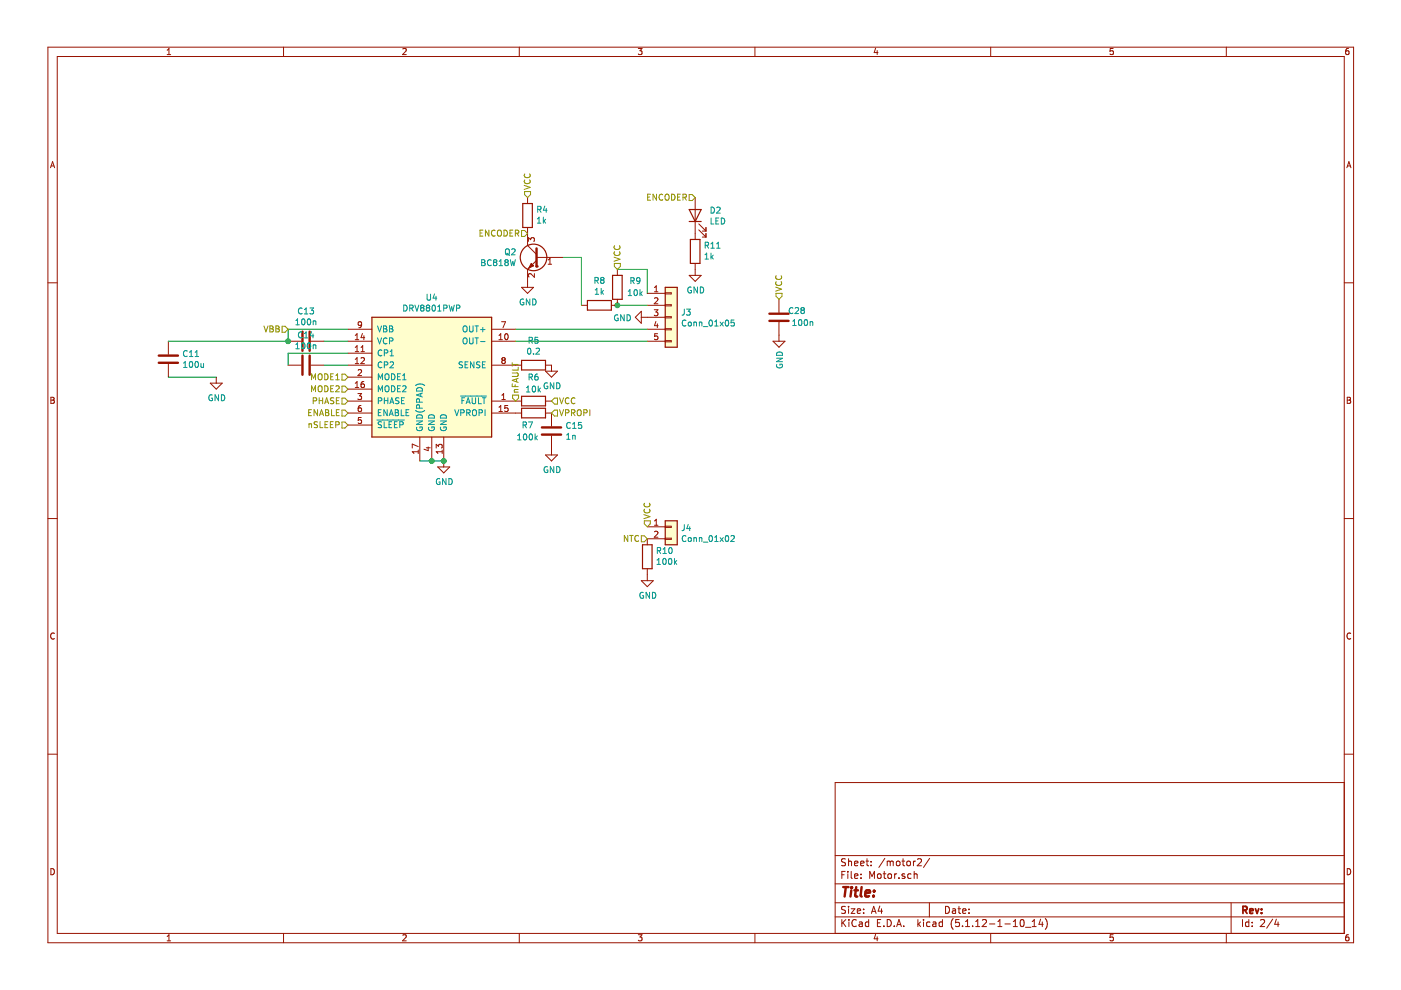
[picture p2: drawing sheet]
EESchema Schematic File Version 4
EELAYER 30 0
EELAYER END
$Descr A4 11693 8268
encoding utf-8
Sheet 4 4
Title ""
Date ""
Rev ""
Comp ""
Comment1 ""
Comment2 ""
Comment3 ""
Comment4 ""
$EndDescr
$Comp
L Driver_Motor:DRV8801PWP U?
U 1 1
P 3600 3150
AR Path="/60577D00" Ref="U?"  Part="1" 
AR Path="/60571771/60577D00" Ref="U6"  Part="1" 
AR Path="/6057B8BC/60577D00" Ref="U5"  Part="1" 
AR Path="/6057C8EB/60577D00" Ref="U4"  Part="1" 
F 0 "U6" H 3600 3817 50  0000 C CNN
F 1 "DRV8801PWP" H 3600 3726 50  0000 C CNN
F 2 "Package_SO:HTSSOP-16-1EP_4.4x5mm_P0.65mm_EP3.4x5mm_Mask3x3mm_ThermalVias" H 4800 3700 50  0001 C CNN
F 3 "http://www.ti.com/lit/ds/symlink/drv8801.pdf" H 3650 4050 50  0001 C CNN
	1    3600 3150
	1    0    0    -1  
$EndComp
$Comp
L power:GND #PWR?
U 1 1
P 3700 3850
AR Path="/60577D06" Ref="#PWR?"  Part="1" 
AR Path="/60571771/60577D06" Ref="#PWR0151"  Part="1" 
AR Path="/6057B8BC/60577D06" Ref="#PWR0143"  Part="1" 
AR Path="/6057C8EB/60577D06" Ref="#PWR0135"  Part="1" 
F 0 "#PWR0151" H 3700 3600 50  0001 C CNN
F 1 "GND" H 3705 3677 50  0000 C CNN
F 2 "" H 3700 3850 50  0001 C CNN
F 3 "" H 3700 3850 50  0001 C CNN
	1    3700 3850
	1    0    0    -1  
$EndComp
Wire Wire Line
	3500 3850 3600 3850
Connection ~ 3700 3850
Connection ~ 3600 3850
Wire Wire Line
	3600 3850 3700 3850
$Comp
L Device:R R?
U 1 1
P 4450 3050
AR Path="/60577D10" Ref="R?"  Part="1" 
AR Path="/60571771/60577D10" Ref="R21"  Part="1" 
AR Path="/6057B8BC/60577D10" Ref="R13"  Part="1" 
AR Path="/6057C8EB/60577D10" Ref="R5"  Part="1" 
F 0 "R21" V 4243 3050 50  0000 C CNN
F 1 "0.2" V 4334 3050 50  0000 C CNN
F 2 "Resistor_SMD:R_0805_2012Metric" V 4380 3050 50  0001 C CNN
F 3 "~" H 4450 3050 50  0001 C CNN
	1    4450 3050
	0    1    1    0   
$EndComp
$Comp
L power:GND #PWR?
U 1 1
P 4600 3050
AR Path="/60577D16" Ref="#PWR?"  Part="1" 
AR Path="/60571771/60577D16" Ref="#PWR0152"  Part="1" 
AR Path="/6057B8BC/60577D16" Ref="#PWR0144"  Part="1" 
AR Path="/6057C8EB/60577D16" Ref="#PWR0136"  Part="1" 
F 0 "#PWR0152" H 4600 2800 50  0001 C CNN
F 1 "GND" H 4605 2877 50  0000 C CNN
F 2 "" H 4600 3050 50  0001 C CNN
F 3 "" H 4600 3050 50  0001 C CNN
	1    4600 3050
	1    0    0    -1  
$EndComp
$Comp
L Device:C C?
U 1 1
P 1400 3000
AR Path="/60577D1C" Ref="C?"  Part="1" 
AR Path="/60571771/60577D1C" Ref="C21"  Part="1" 
AR Path="/6057B8BC/60577D1C" Ref="C16"  Part="1" 
AR Path="/6057C8EB/60577D1C" Ref="C11"  Part="1" 
F 0 "C21" H 1515 3046 50  0000 L CNN
F 1 "100u" H 1515 2955 50  0000 L CNN
F 2 "Capacitor_SMD:CP_Elec_8x5.4" H 1438 2850 50  0001 C CNN
F 3 "~" H 1400 3000 50  0001 C CNN
	1    1400 3000
	1    0    0    -1  
$EndComp
$Comp
L power:GND #PWR?
U 1 1
P 4600 3750
AR Path="/60577D22" Ref="#PWR?"  Part="1" 
AR Path="/60571771/60577D22" Ref="#PWR0153"  Part="1" 
AR Path="/6057B8BC/60577D22" Ref="#PWR0145"  Part="1" 
AR Path="/6057C8EB/60577D22" Ref="#PWR0137"  Part="1" 
F 0 "#PWR0153" H 4600 3500 50  0001 C CNN
F 1 "GND" H 4605 3577 50  0000 C CNN
F 2 "" H 4600 3750 50  0001 C CNN
F 3 "" H 4600 3750 50  0001 C CNN
	1    4600 3750
	1    0    0    -1  
$EndComp
$Comp
L Device:C C?
U 1 1
P 4600 3600
AR Path="/60577D28" Ref="C?"  Part="1" 
AR Path="/60571771/60577D28" Ref="C25"  Part="1" 
AR Path="/6057B8BC/60577D28" Ref="C20"  Part="1" 
AR Path="/6057C8EB/60577D28" Ref="C15"  Part="1" 
F 0 "C25" H 4715 3646 50  0000 L CNN
F 1 "1n" H 4715 3555 50  0000 L CNN
F 2 "Capacitor_SMD:C_0805_2012Metric" H 4638 3450 50  0001 C CNN
F 3 "~" H 4600 3600 50  0001 C CNN
	1    4600 3600
	1    0    0    -1  
$EndComp
$Comp
L Device:C C?
U 1 1
P 2550 2850
AR Path="/60577D2E" Ref="C?"  Part="1" 
AR Path="/60571771/60577D2E" Ref="C23"  Part="1" 
AR Path="/6057B8BC/60577D2E" Ref="C18"  Part="1" 
AR Path="/6057C8EB/60577D2E" Ref="C13"  Part="1" 
F 0 "C23" V 2298 2850 50  0000 C CNN
F 1 "100n" V 2389 2850 50  0000 C CNN
F 2 "Capacitor_SMD:C_0805_2012Metric" H 2588 2700 50  0001 C CNN
F 3 "~" H 2550 2850 50  0001 C CNN
	1    2550 2850
	0    1    1    0   
$EndComp
Wire Wire Line
	2700 2850 2900 2850
Wire Wire Line
	2900 2750 2400 2750
Wire Wire Line
	2400 2750 2400 2850
Connection ~ 2400 2850
Wire Wire Line
	1400 3150 1800 3150
$Comp
L power:GND #PWR?
U 1 1
P 1800 3150
AR Path="/60577D42" Ref="#PWR?"  Part="1" 
AR Path="/60571771/60577D42" Ref="#PWR0154"  Part="1" 
AR Path="/6057B8BC/60577D42" Ref="#PWR0146"  Part="1" 
AR Path="/6057C8EB/60577D42" Ref="#PWR0138"  Part="1" 
F 0 "#PWR0154" H 1800 2900 50  0001 C CNN
F 1 "GND" H 1805 2977 50  0000 C CNN
F 2 "" H 1800 3150 50  0001 C CNN
F 3 "" H 1800 3150 50  0001 C CNN
	1    1800 3150
	1    0    0    -1  
$EndComp
Text HLabel 4600 3450 2    50   Input ~ 0
VPROPI
Text HLabel 2900 3250 0    50   Input ~ 0
MODE2
Text HLabel 2900 3150 0    50   Input ~ 0
MODE1
Text HLabel 2900 3550 0    50   Input ~ 0
nSLEEP
Text HLabel 2900 3450 0    50   Input ~ 0
ENABLE
Text HLabel 2900 3350 0    50   Input ~ 0
PHASE
$Comp
L Device:C C?
U 1 1
P 2550 3050
AR Path="/60577D4F" Ref="C?"  Part="1" 
AR Path="/60571771/60577D4F" Ref="C24"  Part="1" 
AR Path="/6057B8BC/60577D4F" Ref="C19"  Part="1" 
AR Path="/6057C8EB/60577D4F" Ref="C14"  Part="1" 
F 0 "C24" V 2298 3050 50  0000 C CNN
F 1 "100n" V 2389 3050 50  0000 C CNN
F 2 "Capacitor_SMD:C_0805_2012Metric" H 2588 2900 50  0001 C CNN
F 3 "~" H 2550 3050 50  0001 C CNN
	1    2550 3050
	0    1    1    0   
$EndComp
Wire Wire Line
	2700 3050 2900 3050
Wire Wire Line
	2900 2950 2400 2950
Wire Wire Line
	2400 2950 2400 3050
Text HLabel 2400 2750 0    50   Input ~ 0
VBB
Text HLabel 4300 3350 1    50   Input ~ 0
nFAULT
$Comp
L Device:R R?
U 1 1
P 4450 3350
AR Path="/60577D5A" Ref="R?"  Part="1" 
AR Path="/60571771/60577D5A" Ref="R22"  Part="1" 
AR Path="/6057B8BC/60577D5A" Ref="R14"  Part="1" 
AR Path="/6057C8EB/60577D5A" Ref="R6"  Part="1" 
F 0 "R22" V 4250 3350 50  0000 C CNN
F 1 "10k" V 4350 3350 50  0000 C CNN
F 2 "Resistor_SMD:R_0805_2012Metric" V 4380 3350 50  0001 C CNN
F 3 "~" H 4450 3350 50  0001 C CNN
	1    4450 3350
	0    1    1    0   
$EndComp
$Comp
L Device:R R?
U 1 1
P 4450 3450
AR Path="/60577D60" Ref="R?"  Part="1" 
AR Path="/60571771/60577D60" Ref="R23"  Part="1" 
AR Path="/6057B8BC/60577D60" Ref="R15"  Part="1" 
AR Path="/6057C8EB/60577D60" Ref="R7"  Part="1" 
F 0 "R23" V 4550 3400 50  0000 C CNN
F 1 "100k" V 4650 3400 50  0000 C CNN
F 2 "Resistor_SMD:R_0805_2012Metric" V 4380 3450 50  0001 C CNN
F 3 "~" H 4450 3450 50  0001 C CNN
	1    4450 3450
	0    1    1    0   
$EndComp
Text HLabel 4600 3350 2    50   Input ~ 0
VCC
$Comp
L Connector_Generic:Conn_01x05 J?
U 1 1
P 5600 2650
AR Path="/60577D67" Ref="J?"  Part="1" 
AR Path="/60571771/60577D67" Ref="J7"  Part="1" 
AR Path="/6057B8BC/60577D67" Ref="J5"  Part="1" 
AR Path="/6057C8EB/60577D67" Ref="J3"  Part="1" 
F 0 "J7" H 5680 2692 50  0000 L CNN
F 1 "Conn_01x05" H 5680 2601 50  0000 L CNN
F 2 "Connector_Molex:Molex_KK-254_AE-6410-05A_1x05_P2.54mm_Vertical" H 5600 2650 50  0001 C CNN
F 3 "~" H 5600 2650 50  0001 C CNN
	1    5600 2650
	1    0    0    -1  
$EndComp
$Comp
L power:GND #PWR?
U 1 1
P 5400 2650
AR Path="/60577D6F" Ref="#PWR?"  Part="1" 
AR Path="/60571771/60577D6F" Ref="#PWR0155"  Part="1" 
AR Path="/6057B8BC/60577D6F" Ref="#PWR0147"  Part="1" 
AR Path="/6057C8EB/60577D6F" Ref="#PWR0139"  Part="1" 
F 0 "#PWR0155" H 5400 2400 50  0001 C CNN
F 1 "GND" V 5405 2522 50  0000 R CNN
F 2 "" H 5400 2650 50  0001 C CNN
F 3 "" H 5400 2650 50  0001 C CNN
	1    5400 2650
	0    1    1    0   
$EndComp
Text HLabel 5150 2250 1    50   Input ~ 0
VCC
$Comp
L Device:R R?
U 1 1
P 5150 2400
AR Path="/60577D76" Ref="R?"  Part="1" 
AR Path="/60571771/60577D76" Ref="R25"  Part="1" 
AR Path="/6057B8BC/60577D76" Ref="R17"  Part="1" 
AR Path="/6057C8EB/60577D76" Ref="R9"  Part="1" 
F 0 "R25" H 5000 2350 50  0000 C CNN
F 1 "10k" H 5000 2450 50  0000 C CNN
F 2 "Resistor_SMD:R_0805_2012Metric" V 5080 2400 50  0001 C CNN
F 3 "~" H 5150 2400 50  0001 C CNN
	1    5150 2400
	-1   0    0    1   
$EndComp
Wire Wire Line
	5400 2550 5150 2550
Wire Wire Line
	5150 2250 5400 2250
Wire Wire Line
	5400 2250 5400 2450
$Comp
L Device:R R?
U 1 1
P 5000 2550
AR Path="/60577D7F" Ref="R?"  Part="1" 
AR Path="/60571771/60577D7F" Ref="R24"  Part="1" 
AR Path="/6057B8BC/60577D7F" Ref="R16"  Part="1" 
AR Path="/6057C8EB/60577D7F" Ref="R8"  Part="1" 
F 0 "R24" V 4793 2550 50  0000 C CNN
F 1 "1k" V 4884 2550 50  0000 C CNN
F 2 "Resistor_SMD:R_0805_2012Metric" V 4930 2550 50  0001 C CNN
F 3 "~" H 5000 2550 50  0001 C CNN
	1    5000 2550
	0    1    1    0   
$EndComp
Connection ~ 5150 2550
$Comp
L Transistor_BJT:BC818W Q?
U 1 1
P 4500 2150
AR Path="/60577D86" Ref="Q?"  Part="1" 
AR Path="/60571771/60577D86" Ref="Q4"  Part="1" 
AR Path="/6057B8BC/60577D86" Ref="Q3"  Part="1" 
AR Path="/6057C8EB/60577D86" Ref="Q2"  Part="1" 
F 0 "Q4" H 4691 2196 50  0000 L CNN
F 1 "BC818W" H 4691 2105 50  0000 L CNN
F 2 "Package_TO_SOT_SMD:SOT-323_SC-70" H 4700 2075 50  0001 L CIN
F 3 "https://www.onsemi.com/pub/Collateral/BC818-D.pdf" H 4500 2150 50  0001 L CNN
	1    4500 2150
	-1   0    0    -1  
$EndComp
$Comp
L Device:R R?
U 1 1
P 4400 1800
AR Path="/60577D8C" Ref="R?"  Part="1" 
AR Path="/60571771/60577D8C" Ref="R20"  Part="1" 
AR Path="/6057B8BC/60577D8C" Ref="R12"  Part="1" 
AR Path="/6057C8EB/60577D8C" Ref="R4"  Part="1" 
F 0 "R20" H 4330 1754 50  0000 R CNN
F 1 "1k" H 4330 1845 50  0000 R CNN
F 2 "Resistor_SMD:R_0805_2012Metric" V 4330 1800 50  0001 C CNN
F 3 "~" H 4400 1800 50  0001 C CNN
	1    4400 1800
	-1   0    0    1   
$EndComp
Wire Wire Line
	4850 2550 4850 2150
Wire Wire Line
	4850 2150 4700 2150
$Comp
L power:GND #PWR?
U 1 1
P 4400 2350
AR Path="/60577D94" Ref="#PWR?"  Part="1" 
AR Path="/60571771/60577D94" Ref="#PWR0156"  Part="1" 
AR Path="/6057B8BC/60577D94" Ref="#PWR0148"  Part="1" 
AR Path="/6057C8EB/60577D94" Ref="#PWR0140"  Part="1" 
F 0 "#PWR0156" H 4400 2100 50  0001 C CNN
F 1 "GND" H 4405 2177 50  0000 C CNN
F 2 "" H 4400 2350 50  0001 C CNN
F 3 "" H 4400 2350 50  0001 C CNN
	1    4400 2350
	1    0    0    -1  
$EndComp
Text HLabel 4400 1650 1    50   Input ~ 0
VCC
$Comp
L Device:LED D?
U 1 1
P 5800 1800
AR Path="/60577D9B" Ref="D?"  Part="1" 
AR Path="/60571771/60577D9B" Ref="D4"  Part="1" 
AR Path="/6057B8BC/60577D9B" Ref="D3"  Part="1" 
AR Path="/6057C8EB/60577D9B" Ref="D2"  Part="1" 
F 0 "D4" V 5839 1682 50  0000 R CNN
F 1 "LED" V 5748 1682 50  0000 R CNN
F 2 "LED_SMD:LED_0805_2012Metric" H 5800 1800 50  0001 C CNN
F 3 "~" H 5800 1800 50  0001 C CNN
	1    5800 1800
	0    -1   -1   0   
$EndComp
Text HLabel 4400 1950 0    50   Input ~ 0
ENCODER
$Comp
L Device:R R?
U 1 1
P 5800 2100
AR Path="/60577DA2" Ref="R?"  Part="1" 
AR Path="/60571771/60577DA2" Ref="R27"  Part="1" 
AR Path="/6057B8BC/60577DA2" Ref="R19"  Part="1" 
AR Path="/6057C8EB/60577DA2" Ref="R11"  Part="1" 
F 0 "R27" H 5730 2054 50  0000 R CNN
F 1 "1k" H 5730 2145 50  0000 R CNN
F 2 "Resistor_SMD:R_0805_2012Metric" V 5730 2100 50  0001 C CNN
F 3 "~" H 5800 2100 50  0001 C CNN
	1    5800 2100
	-1   0    0    1   
$EndComp
Text HLabel 5800 1650 0    50   Input ~ 0
ENCODER
$Comp
L power:GND #PWR?
U 1 1
P 5800 2250
AR Path="/60577DA9" Ref="#PWR?"  Part="1" 
AR Path="/60571771/60577DA9" Ref="#PWR0157"  Part="1" 
AR Path="/6057B8BC/60577DA9" Ref="#PWR0149"  Part="1" 
AR Path="/6057C8EB/60577DA9" Ref="#PWR0141"  Part="1" 
F 0 "#PWR0157" H 5800 2000 50  0001 C CNN
F 1 "GND" H 5805 2077 50  0000 C CNN
F 2 "" H 5800 2250 50  0001 C CNN
F 3 "" H 5800 2250 50  0001 C CNN
	1    5800 2250
	1    0    0    -1  
$EndComp
$Comp
L Device:R R?
U 1 1
P 5400 4650
AR Path="/60602752" Ref="R?"  Part="1" 
AR Path="/60571771/60602752" Ref="R26"  Part="1" 
AR Path="/6057B8BC/60602752" Ref="R18"  Part="1" 
AR Path="/6057C8EB/60602752" Ref="R10"  Part="1" 
F 0 "R26" H 5330 4604 50  0000 R CNN
F 1 "100k" H 5330 4695 50  0000 R CNN
F 2 "Resistor_SMD:R_0805_2012Metric" V 5330 4650 50  0001 C CNN
F 3 "~" H 5400 4650 50  0001 C CNN
	1    5400 4650
	-1   0    0    1   
$EndComp
Text HLabel 5400 4400 1    50   Input ~ 0
VCC
$Comp
L power:GND #PWR?
U 1 1
P 5400 4800
AR Path="/60603D46" Ref="#PWR?"  Part="1" 
AR Path="/60571771/60603D46" Ref="#PWR0158"  Part="1" 
AR Path="/6057B8BC/60603D46" Ref="#PWR0150"  Part="1" 
AR Path="/6057C8EB/60603D46" Ref="#PWR0142"  Part="1" 
F 0 "#PWR0158" H 5400 4550 50  0001 C CNN
F 1 "GND" H 5405 4627 50  0000 C CNN
F 2 "" H 5400 4800 50  0001 C CNN
F 3 "" H 5400 4800 50  0001 C CNN
	1    5400 4800
	1    0    0    -1  
$EndComp
Text HLabel 5400 4500 0    50   Input ~ 0
NTC
$Comp
L Connector_Generic:Conn_01x02 J8
U 1 1
P 5600 4400
AR Path="/60571771/60601304" Ref="J8"  Part="1" 
AR Path="/6057C8EB/60601304" Ref="J4"  Part="1" 
AR Path="/6057B8BC/60601304" Ref="J6"  Part="1" 
F 0 "J8" H 5680 4392 50  0000 L CNN
F 1 "Conn_01x02" H 5680 4301 50  0000 L CNN
F 2 "Connector_Molex:Molex_KK-254_AE-6410-02A_1x02_P2.54mm_Vertical" H 5600 4400 50  0001 C CNN
F 3 "~" H 5600 4400 50  0001 C CNN
	1    5600 4400
	1    0    0    -1  
$EndComp
Wire Wire Line
	1400 2850 2400 2850
Wire Wire Line
	4300 2750 5400 2750
Wire Wire Line
	5400 2850 4300 2850
$Comp
L Device:C C?
U 1 1
P 6500 2650
AR Path="/605E67CC" Ref="C?"  Part="1" 
AR Path="/60571771/605E67CC" Ref="C30"  Part="1" 
AR Path="/6057B8BC/605E67CC" Ref="C29"  Part="1" 
AR Path="/6057C8EB/605E67CC" Ref="C28"  Part="1" 
F 0 "C30" H 6350 2600 50  0000 C CNN
F 1 "100n" H 6300 2700 50  0000 C CNN
F 2 "Capacitor_SMD:C_0805_2012Metric" H 6538 2500 50  0001 C CNN
F 3 "~" H 6500 2650 50  0001 C CNN
	1    6500 2650
	-1   0    0    1   
$EndComp
Text HLabel 6500 2500 1    50   Input ~ 0
VCC
$Comp
L power:GND #PWR?
U 1 1
P 6500 2800
AR Path="/605E8842" Ref="#PWR?"  Part="1" 
AR Path="/60571771/605E8842" Ref="#PWR024"  Part="1" 
AR Path="/6057B8BC/605E8842" Ref="#PWR023"  Part="1" 
AR Path="/6057C8EB/605E8842" Ref="#PWR022"  Part="1" 
F 0 "#PWR024" H 6500 2550 50  0001 C CNN
F 1 "GND" V 6505 2672 50  0000 R CNN
F 2 "" H 6500 2800 50  0001 C CNN
F 3 "" H 6500 2800 50  0001 C CNN
	1    6500 2800
	1    0    0    -1  
$EndComp
$EndSCHEMATC
